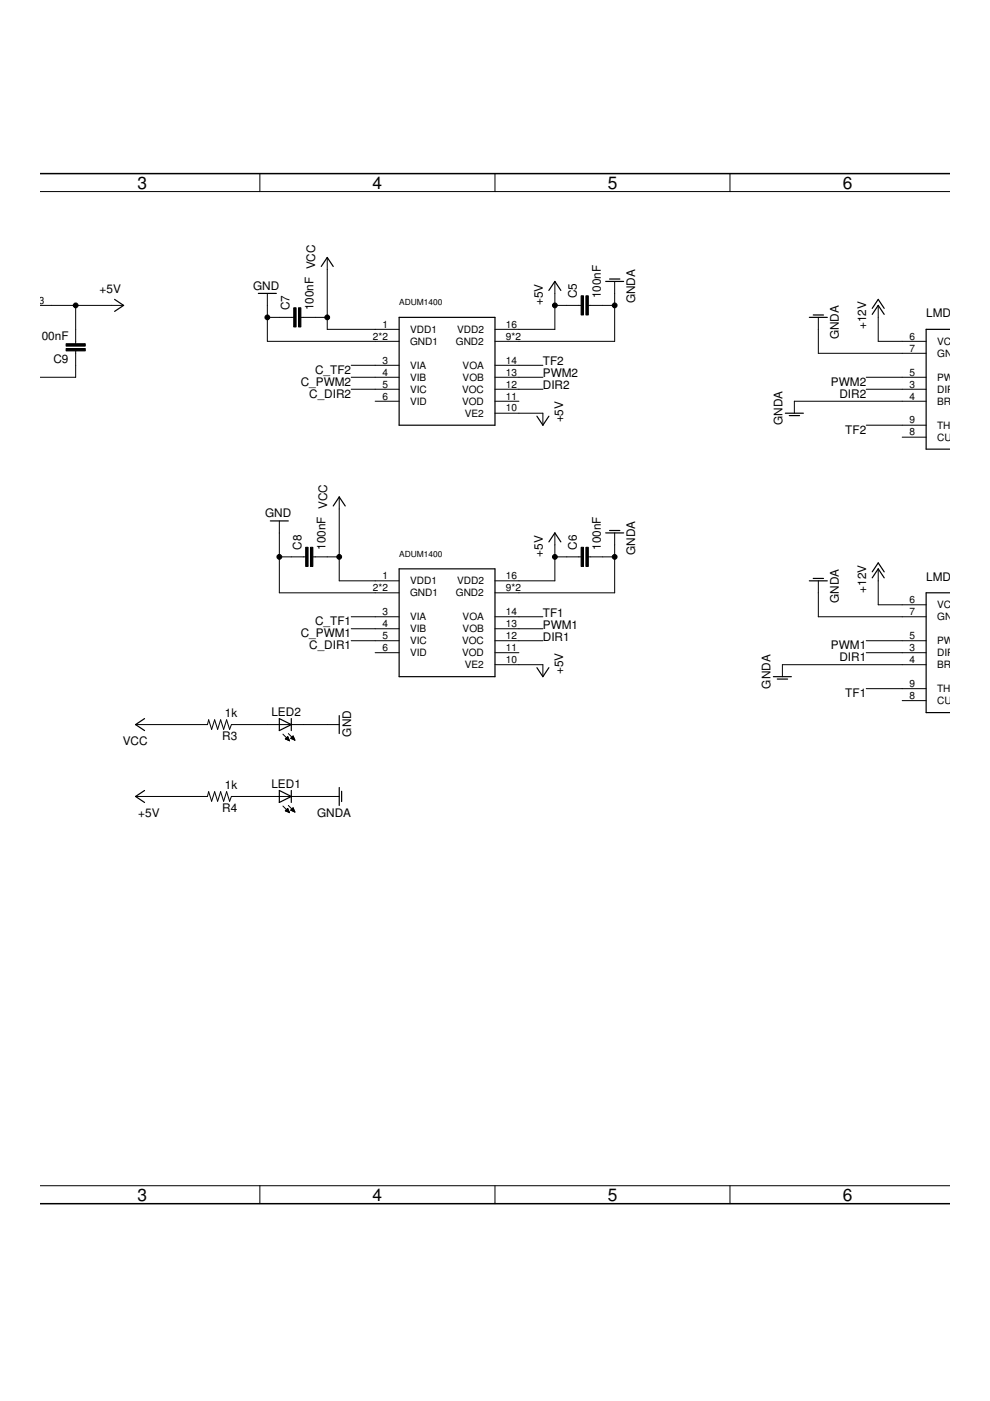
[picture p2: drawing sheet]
<svg xmlns="http://www.w3.org/2000/svg" width="210mm" height="297mm" viewBox="0 0 210 297" stroke-linecap="round" stroke-linejoin="round" font-family="sans-serif">
<path d="M8.5 36.8h193M8.5 255.2h193" fill="none" stroke="#000" stroke-width=".32"/>
<g fill="none" stroke="#000" stroke-width=".21">
<path d="M55.1 36.8v3.8M104.9 36.8v3.8M154.8 36.8v3.8M8.5 40.6h193M69.4 54.6v15.2h15.2M117.6 59.7v10.1h-12.7M130.3 59.7v12.7h-25.4M8.5 64.7h17.7M16 74.4v5.6h-7.5M16 64.7v8.2M56.7 62.2v10.2h27.9M56.7 67.3h5.6"/>
<path d="M63.8 67.3h5.6M74.5 80h10.1M74.5 77.4h10.1M104.9 80h10.2M104.9 77.4h10.2M117.6 64.7h5.6M124.7 64.7h5.6M173.5 67.3v7.6h22.9M183.7 80h12.7M186.2 64.7v7.7h10.2M74.5 82.5h10.1M79.5 85.1h5.1"/>
<path d="M104.9 82.5h10.2M104.9 85.1h5.1M104.9 87.6h10.2v2.5M183.7 82.5h12.7M183.7 90.1h12.7M191.3 92.7h5.1M196.4 85.1h-28v2.5M59.2 110.4v15.3h25.4M59.2 118.1h5.6M66.3 118.1h5.6M71.9 105.4v17.7h12.7M117.6 113v10.1h-12.7"/>
<path d="M117.6 118.1h5.6M124.7 118.1h5.6M130.3 113v12.7h-25.4M74.5 135.8h10.1M74.5 130.8h10.1M74.5 133.3h10.1M79.5 138.4h5.1M104.9 135.8h10.2M104.9 138.4h5.1M104.9 130.8h10.2M104.9 133.3h10.2M173.5 123.1v7.7h22.9"/>
<path d="M183.7 135.8h12.7M183.7 138.4h12.7M186.2 120.6v7.6h10.2M28.7 153.6h15.3l.2-1 .7 2 .6-2 .6 2 .7-2 .6 2 .6-2 .7 2 .4-1h22.8M60 155.7l1.4 1.4M60.6 156.6h.6M60.6 156.7h.6M60.7 156.5h.5M60.8 156.4h.3M60.9 156.9h.4M60.9 156.3h.1M61 156.2l.4 .9-.9-.4z"/>
<path d="M61.1 155.5l1.4 1.4M61.2 157h.1M61.6 156.5l.5-.5 .4 .9zM61.7 156.5h.6M61.8 156.6h.6M61.8 156.4h.5M61.9 156.3h.3M62 156.1h.2M62.1 156.7h.3M62.4 156.9h.1M104.9 140.9h10.2v2.6M183.7 146h12.7"/>
<path d="M191.3 148.5h5.1M196.4 140.9h-30.5v2.6M28.7 168.9h15.3l.2-1 .7 2 .6-2 .6 2 .7-2 .6 2 .6-2 .7 2 .4-1h22.8M60 170.9l1.4 1.4M60.6 171.9h.6M60.6 171.8h.6M60.7 171.7h.4M60.8 172.1h.5M60.8 171.6h.3M60.9 171.4h.1M61 171.4l.4 .9-.9-.4zM61.1 172.2h.2"/>
<path d="M61.1 170.8l1.4 1.4M61.6 171.8l.5-.5 .4 .9zM61.7 171.8h.7M61.7 171.7h.6M61.8 171.6h.5M62 171.4h.2M62 171.9h.4M62.1 171.3h.1M62.3 172.1h.2M8.5 251.4h193M55.1 251.4v3.8M104.9 251.4v3.8"/>
<path d="M154.8 251.4v3.8"/>
</g>
<g fill="none" stroke="#000" stroke-width=".25">
<path d="M68.1 56.5l1.3-1.9 1.3 1.9M128.4 59.7h3.8M129.2 59.2h2.2M24.3 63.5l1.9 1.2-1.9 1.3M54.8 62.2h3.8M84.6 67.3h20.3v22.8h-20.3zM116.4 61.6l1.2-1.9 1.3 1.9M171.6 67.3h3.8M172.4 66.8h2.2M184.9 66.7l1.3-2 1.3 2M184.9 65.4l1.3-1.9 1.3 1.9M201.5 69.8h-5.1v25.4h5.1"/>
<path d="M113.8 88.2l1.3 1.9 1.3-1.9M166.5 87.6h3.8M167.3 88.1h2.2M57.3 110.4h3.8M70.7 107.3l1.2-1.9 1.3 1.9M116.4 114.9l1.2-1.9 1.3 1.9M128.4 113h3.8M129.2 112.5h2.2M84.6 120.6h20.3v22.9h-20.3zM171.6 123.1h3.8M172.4 122.6h2.2M184.9 122.5l1.3-1.9 1.3 1.9"/>
<path d="M184.9 121.2l1.3-1.9 1.3 1.9M201.5 125.7h-5.1v25.4h5.1M30.6 152.4l-1.9 1.2 1.9 1.3M59.2 152.4l2.6 1.2-2.6 1.3zM61.8 152.4v2.5M71.9 151.7v3.8M113.8 141.6l1.3 1.9 1.3-1.9M164 143.5h3.8M164.8 144h2.2M30.6 167.6l-1.9 1.3 1.9 1.2M59.2 167.6l2.6 1.3-2.6 1.2zM61.8 167.6v2.5"/>
<path d="M71.9 167v3.8M72.4 167.8v2.1"/>
</g>
<path d="M14 72.9h4.1v.5h-4.1zM14 73.9h4.1v.5h-4.1zM62.3 65.3h.5v4h-.5zM63.3 65.3h.5v4h-.5zM123.2 62.7h.5v4.1h-.5zM124.2 62.7h.5v4.1h-.5zM64.8 116h.5v4.1h-.5zM65.8 116h.5v4.1h-.5zM123.2 116h.5v4.1h-.5zM124.2 116h.5v4.1h-.5z" fill="#000" stroke="#000" stroke-width=".21"/>
<g fill="#000" stroke="#000" stroke-width=".21">
<circle cx="16" cy="64.7" r=".51"/>
<circle cx="56.7" cy="67.3" r=".51"/>
<circle cx="69.4" cy="67.3" r=".51"/>
<circle cx="117.6" cy="64.7" r=".51"/>
<circle cx="130.3" cy="64.7" r=".51"/>
<circle cx="59.2" cy="118.1" r=".51"/>
<circle cx="71.9" cy="118.1" r=".51"/>
<circle cx="117.6" cy="118.1" r=".51"/>
<circle cx="130.3" cy="118.1" r=".51"/>
</g>
<g font-size="3.7">
<text x="29.2" y="40">3</text>
<text x="79" y="40">4</text>
<text x="128.8" y="40">5</text>
<text x="178.7" y="40">6</text>
<text x="29.2" y="254.6">3</text>
<text x="79" y="254.6">4</text>
<text x="128.8" y="254.6">5</text>
<text x="178.7" y="254.6">6</text>
</g>
<g font-size="2.5">
<text x="21.1" y="62.2">+5V</text>
<text x="53.7" y="61.4">GND</text>
<text x="61.4" y="65.8" transform="rotate(-90 61.4 65.8)">C7</text>
<text x="66.5" y="65.8" transform="rotate(-90 66.5 65.8)">100nF VCC</text>
<text x="115.1" y="64.7" transform="rotate(-90 115.1 64.7)">+5V</text>
<text x="122.3" y="63.2" transform="rotate(-90 122.3 63.2)">C5</text>
<text x="127.4" y="63.2" transform="rotate(-90 127.4 63.2)">100nF</text>
<text x="134.7" y="64.3" transform="rotate(-90 134.7 64.3)">GNDA</text>
<text x="7.5" y="72">100nF</text>
<text x="177.8" y="72" transform="rotate(-90 177.8 72)">GNDA</text>
<text x="183.7" y="69.8" transform="rotate(-90 183.7 69.8)">+12V</text>
<text x="196.4" y="67.3">LMD18200</text>
<text x="11.3" y="77.1">C9</text>
<text x="115.1" y="77.4">TF2</text>
<text x="63.8" y="81.8">C_PWM2</text>
<text x="66.8" y="79.2">C_TF2</text>
<text x="115.1" y="82.5">DIR2</text>
<text x="115.1" y="80">PWM2</text>
<text x="176.2" y="81.8">PWM2</text>
<text x="65.6" y="84.3">C_DIR2</text>
<text x="119.4" y="89.6" transform="rotate(-90 119.4 89.6)">+5V</text>
<text x="178" y="84.3">DIR2</text>
<text x="165.9" y="90.1" transform="rotate(-90 165.9 90.1)">GNDA</text>
<text x="179.2" y="91.9">TF2</text>
<text x="56.2" y="109.7">GND</text>
<text x="63.9" y="116.5" transform="rotate(-90 63.9 116.5)">C8</text>
<text x="69" y="116.5" transform="rotate(-90 69 116.5)">100nF VCC</text>
<text x="115.1" y="118.1" transform="rotate(-90 115.1 118.1)">+5V</text>
<text x="122.3" y="116.5" transform="rotate(-90 122.3 116.5)">C6</text>
<text x="127.4" y="116.5" transform="rotate(-90 127.4 116.5)">100nF</text>
<text x="134.7" y="117.7" transform="rotate(-90 134.7 117.7)">GNDA</text>
<text x="183.7" y="125.7" transform="rotate(-90 183.7 125.7)">+12V</text>
<text x="196.4" y="123.2">LMD18200</text>
<text x="115.1" y="130.8">TF1</text>
<text x="177.8" y="127.8" transform="rotate(-90 177.8 127.8)">GNDA</text>
<text x="63.8" y="135.1">C_PWM1</text>
<text x="65.6" y="137.6">C_DIR1</text>
<text x="66.8" y="132.5">C_TF1</text>
<text x="115.1" y="135.8">DIR1</text>
<text x="115.1" y="133.3">PWM1</text>
<text x="176.2" y="137.6">PWM1</text>
<text x="119.4" y="142.9" transform="rotate(-90 119.4 142.9)">+5V</text>
<text x="178" y="140.2">DIR1</text>
<text x="163.3" y="146" transform="rotate(-90 163.3 146)">GNDA</text>
<text x="179.2" y="147.8">TF1</text>
<text x="47.7" y="152.1">1k</text>
<text x="57.5" y="151.8">LED2</text>
<text x="26" y="157.9">VCC</text>
<text x="47.1" y="156.9">R3</text>
<text x="74.5" y="156.2" transform="rotate(-90 74.5 156.2)">GND</text>
<text x="47.7" y="167.3">1k</text>
<text x="57.5" y="167.1">LED1</text>
<text x="29.3" y="173.2">+5V</text>
<text x="47.1" y="172.1">R4</text>
<text x="67.2" y="173.2">GNDA</text>
</g>
<g font-size="2.1">
<text x="8.2" y="64.4">3</text>
<text x="81.1" y="69.5">1</text>
<text x="87" y="70.6">VDD1</text>
<text x="96.9" y="70.6">VDD2</text>
<text x="107.3" y="69.5">16</text>
<text x="79.1" y="72">2*2</text>
<text x="81.1" y="77.1">3</text>
<text x="87" y="73.1">GND1</text>
<text x="96.7" y="73.1">GND2</text>
<text x="107.3" y="72">9*2</text>
<text x="107.3" y="77.1">14</text>
<text x="192.8" y="72">6</text>
<text x="192.8" y="74.5">7</text>
<text x="198.7" y="73.1">VCC</text>
<text x="198.7" y="75.7">GND</text>
<text x="81.1" y="79.6">4</text>
<text x="81.1" y="82.2">5</text>
<text x="87" y="78.2">VIA</text>
<text x="87" y="80.7">VIB</text>
<text x="87" y="83.3">VIC</text>
<text x="98" y="83.3">VOC</text>
<text x="98.1" y="78.2">VOA</text>
<text x="98.1" y="80.7">VOB</text>
<text x="107.3" y="79.6">13</text>
<text x="107.3" y="82.2">12</text>
<text x="192.8" y="79.6">5</text>
<text x="192.8" y="82.2">3</text>
<text x="198.7" y="80.7">PWM</text>
<text x="198.7" y="83.3">DIR</text>
<text x="81.1" y="84.7">6</text>
<text x="87" y="85.8">VID</text>
<text x="98" y="85.8">VOD</text>
<text x="98.6" y="88.4">VE2</text>
<text x="107.3" y="84.7">11</text>
<text x="107.3" y="87.2">10</text>
<text x="192.8" y="84.7">4</text>
<text x="192.8" y="89.8">9</text>
<text x="198.7" y="85.8">BRAKE</text>
<text x="192.8" y="92.3">8</text>
<text x="198.7" y="90.9">THERMAL_F</text>
<text x="198.7" y="93.4">CURRENT_S</text>
<text x="79.1" y="125.3">2*2</text>
<text x="81.1" y="122.8">1</text>
<text x="87" y="123.9">VDD1</text>
<text x="96.9" y="123.9">VDD2</text>
<text x="107.3" y="122.8">16</text>
<text x="107.3" y="125.3">9*2</text>
<text x="81.1" y="130.4">3</text>
<text x="87" y="126.5">GND1</text>
<text x="87" y="131.5">VIA</text>
<text x="96.7" y="126.5">GND2</text>
<text x="98.1" y="131.5">VOA</text>
<text x="107.3" y="130.4">14</text>
<text x="192.8" y="127.9">6</text>
<text x="192.8" y="130.4">7</text>
<text x="198.7" y="129">VCC</text>
<text x="198.7" y="131.5">GND</text>
<text x="81.1" y="133">4</text>
<text x="81.1" y="135.5">5</text>
<text x="87" y="134.1">VIB</text>
<text x="87" y="136.6">VIC</text>
<text x="98" y="136.6">VOC</text>
<text x="98.1" y="134.1">VOB</text>
<text x="107.3" y="133">13</text>
<text x="107.3" y="135.5">12</text>
<text x="192.8" y="135.5">5</text>
<text x="198.7" y="136.6">PWM</text>
<text x="81.1" y="138">6</text>
<text x="87" y="139.2">VID</text>
<text x="98" y="139.2">VOD</text>
<text x="98.6" y="141.7">VE2</text>
<text x="107.3" y="138">11</text>
<text x="107.3" y="140.6">10</text>
<text x="192.8" y="138">3</text>
<text x="192.8" y="140.6">4</text>
<text x="198.7" y="139.2">DIR</text>
<text x="198.7" y="141.7">BRAKE</text>
<text x="192.8" y="145.7">9</text>
<text x="192.8" y="148.2">8</text>
<text x="198.7" y="146.8">THERMAL_F</text>
<text x="198.7" y="149.3">CURRENT_S</text>
</g>
<g font-size="1.8">
<text x="84.6" y="64.7">ADUM1400</text>
<text x="84.6" y="118.1">ADUM1400</text>
</g>
</svg>
